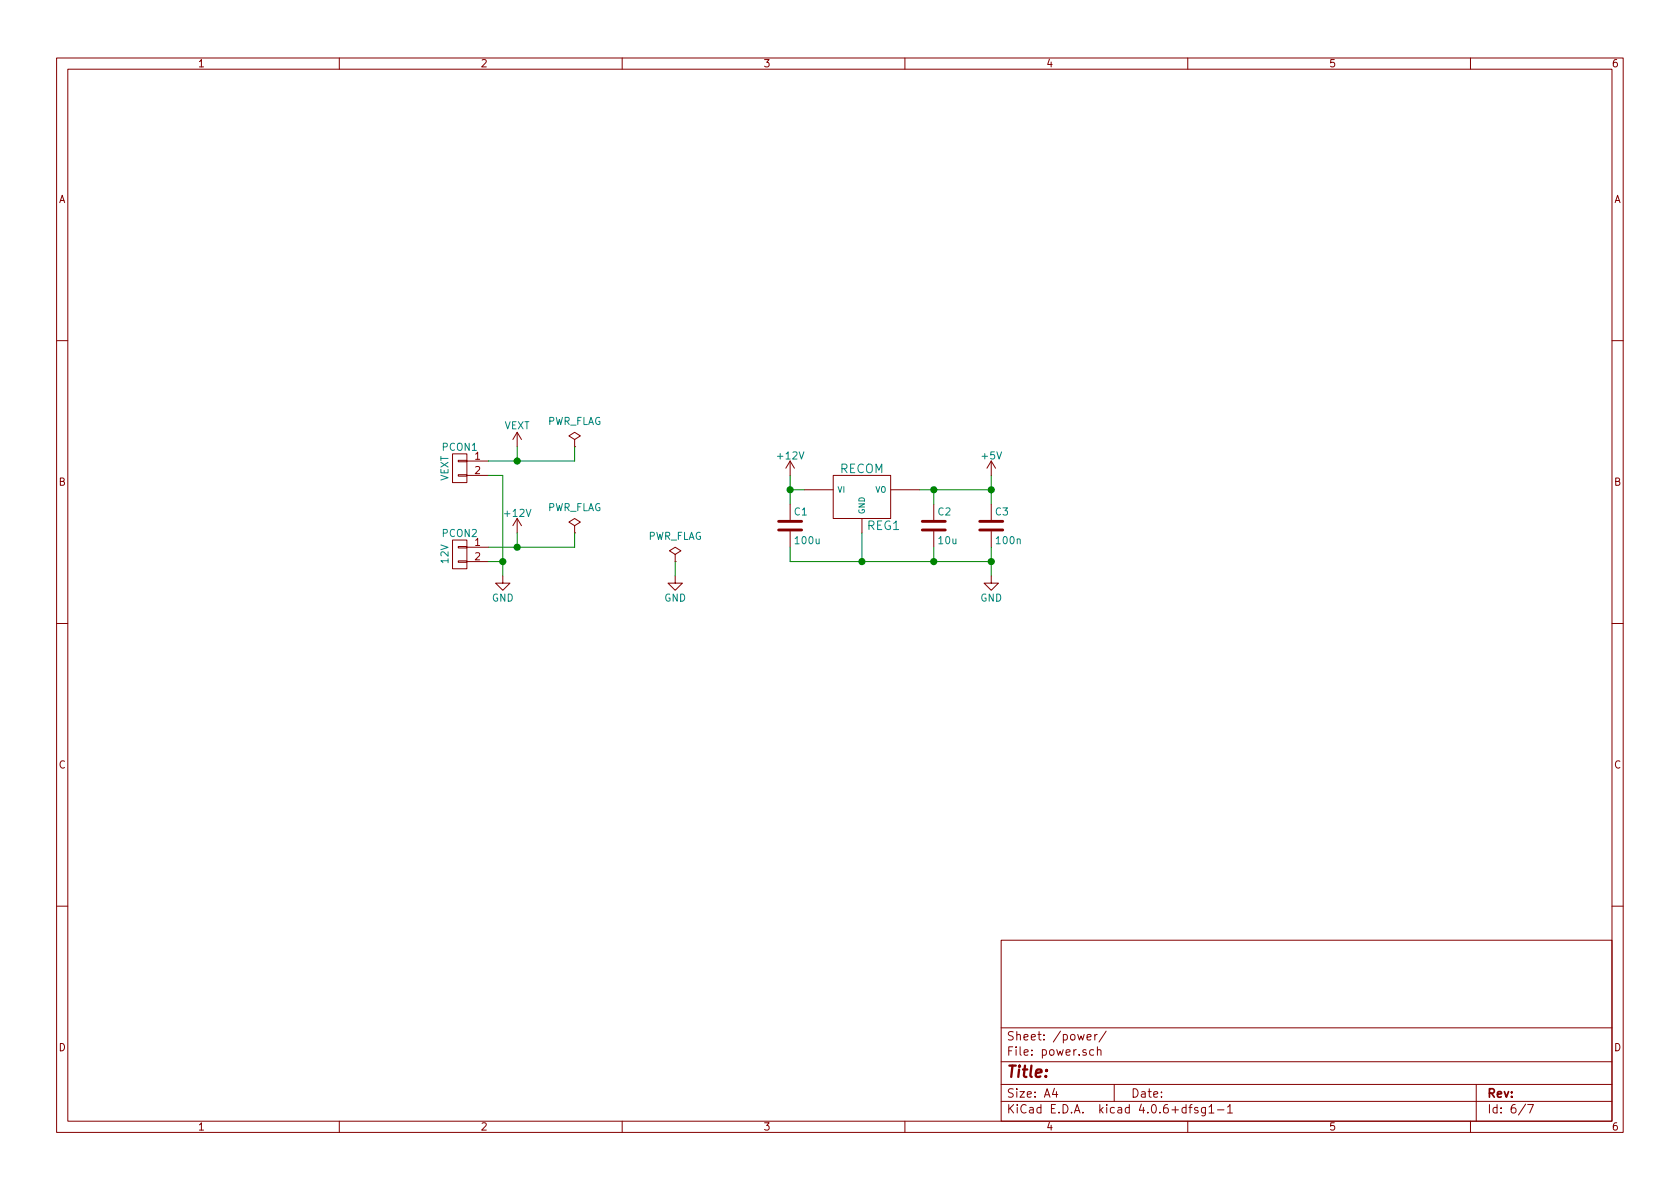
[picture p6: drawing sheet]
<svg xmlns="http://www.w3.org/2000/svg" width="297mm" height="210mm" viewBox="0 0 297 210" stroke-linecap="round" stroke-linejoin="round" font-family="sans-serif">
<g fill="none" stroke="#840000" stroke-width=".18">
<path d="M10 10.3h277v189.9h-277zM12 12.2h273v186.1h-273zM60 10.3v1.9M110 10.3v1.9M160 10.3v1.9M210 10.3v1.9M260 10.3v1.9M10 60.2h2M91.4 76.4v2.6M91.4 76.4l-.7 1.3M91.4 76.4l.8 1.3M101.6 79h.1"/>
<path d="M101.6 77.7l1-.6-1-.7-1 .7 1 .6v1.3M285 60.2h2M80 80.3h2.5v5h-2.5zM80 95.5h2.5v5.1h-2.5zM81 83.9h1.5v.3h-1.5zM81 81.4h1.5v.3h-1.5zM81 99.2h1.5v.2h-1.5zM81 96.6h1.5v.3h-1.5zM82.5 81.5h3.9M82.5 84.1h3.9M82.5 96.8h3.9M82.5 99.3h3.9"/>
<path d="M91.4 91.7l-.7 1.3M91.4 91.7v2.5M91.4 91.7l.8 1.3M101.6 94.2h.1M101.6 93l1-.7-1-.6-1 .6 1 .7v1.2M119.4 99.3h.1M119.4 98l1-.6-1-.6-1 .6 1 .6v1.3M139.7 81.5l-.8 1.3M139.7 81.5v2.6M139.7 89.1v2.8M139.7 94v2.8M139.7 81.5l.8 1.3"/>
<path d="M142.2 86.6h5.1M147.3 84.1h10.2v7.6h-10.2zM152.4 91.7v2.5M157.5 86.6h5.1M165.1 89.1v2.8M165.1 94v2.8M175.3 81.5l-.8 1.3M175.3 81.5v2.6M175.3 89.1v2.8M175.3 94v2.8M175.3 81.5l.7 1.3M10 110.3h2"/>
<path d="M88.9 101.8v1.3h1.3l-1.3 1.3-1.3-1.3h1.3M119.4 101.8v1.3h1.2l-1.2 1.3-1.3-1.3h1.3M175.3 101.8v1.3h1.2l-1.2 1.3-1.3-1.3h1.3M285 110.3h2M10 160.2h2M177 166.3h108v32h-108zM285 160.2h2M60 198.3v1.9M110 198.3v1.9M160 198.3v1.9M177 194.8h108M177 191.8h108"/>
<path d="M177 187.8h108M177 181.8h108M186.4 192.5l-.3 1h.9M186.8 193v1M192.2 183.4l.7-.1v-.3l-.5-.1-.2 .2 .1 .7h.6M193.4 185.7l-.5-.1-.2 .3v.6l.2 .1 .5-.1M193.6 182.9v1M194 182.9l-.4 .3M194 185.7l.2-.1 .4 .1 .1 .9M194 185.1v1.5M195.6 182.3l-1.3 2M197 191.8v3"/>
<path d="M210 198.3v1.9M210.2 195.8h.6M210.8 195.3l-.4 .2v1.3M211.8 195.9a.37 .37 0 0 0-.6 .1l.1 .3 .5 .1 .1 .1-.3 .3-.4-.1M213.1 195.8v1.4l-.2 .1h-.4M213.1 195.9l-.4-.1-.3 .3 .1 .6 .2 .1 .4-.1M213.8 195.8l.4-.5v1.5M213.8 196.8h.8M215.3 196.3h1.1M217 195.8l.5-.5v1.5M217 196.8h.9M260 198.3v1.9"/>
<path d="M261 191.8v6.5M269.7 195.2l-1.2 2M270.1 195.3h1l-.6 1.5"/>
</g>
<g fill="none" stroke="#008400" stroke-width=".18">
<path d="M91.4 79v2.5M101.6 79v2.5h-15.2M86.4 84.1h2.5v17.7M86.4 99.3h2.5M91.4 94.2v2.6M101.6 94.2v2.6h-15.2M119.4 99.3v2.5M139.7 96.8v2.5h35.6M139.7 86.6h2.5M139.7 84.1v5M152.4 94.2v5.1M162.6 86.6h12.7"/>
<path d="M165.1 86.6v2.5M165.1 96.8v2.5M175.3 84.1v5M175.3 96.8v5"/>
</g>
<g fill="#008400" stroke="#008400" stroke-width=".25">
<circle cx="88.9" cy="99.3" r=".51"/>
<circle cx="175.3" cy="86.6" r=".51"/>
<circle cx="165.1" cy="86.6" r=".51"/>
<circle cx="165.1" cy="99.3" r=".51"/>
<circle cx="152.4" cy="99.3" r=".51"/>
<circle cx="139.7" cy="86.6" r=".51"/>
<circle cx="175.3" cy="99.3" r=".51"/>
<circle cx="91.4" cy="96.8" r=".51"/>
<circle cx="91.4" cy="81.5" r=".51"/>
</g>
<path d="M137.7 93.7h4M137.7 92.2h4M163.1 93.7h4M163.1 92.2h4M173.2 93.7h4.1M173.2 92.2h4.1" fill="none" stroke="#840000" stroke-width=".51"/>
<text font-size="2.8" fill="#840000" x="178" y="190.5">Title:</text>
<g font-size="2.1" fill="#008484">
<text x="148.5" y="83.7">RECOM</text>
<text x="153.3" y="93.7">REG1</text>
</g>
<g font-size="2.1" fill="#840000">
<text x="178" y="184">Sheet: /power/</text>
<text x="178" y="186.7">File: power.sch</text>
<text x="178" y="196.9">KiCad E.D.A. kicad 4.0.6+dfsg1-1</text>
<text x="178" y="194.1">Size: A4</text>
<text x="200" y="194.1">Date:</text>
<text x="263" y="194.1">Rev:</text>
<text x="263" y="196.9">Id: 6/7</text>
</g>
<g font-size="1.8" fill="#840000">
<text x="35" y="11.9">1</text>
<text x="85" y="11.9">2</text>
<text x="135" y="11.9">3</text>
<text x="185" y="11.9">4</text>
<text x="235" y="11.9">5</text>
<text x="285" y="11.9">6</text>
<text x="10.4" y="35.9">A</text>
<text x="285.4" y="35.9">A</text>
<text x="84" y="81.3">1</text>
<text x="84" y="83.8">2</text>
<text x="10.4" y="85.9">B</text>
<text x="285.4" y="85.9">B</text>
<text x="84" y="96.5">1</text>
<text x="84" y="99.1">2</text>
<text x="10.4" y="135.9">C</text>
<text x="285.4" y="135.9">C</text>
<text x="10.4" y="185.9">D</text>
<text x="285.4" y="185.9">D</text>
<text x="35" y="199.9">1</text>
<text x="85" y="199.9">2</text>
<text x="135" y="199.9">3</text>
<text x="185" y="199.9">4</text>
<text x="235" y="199.9">5</text>
<text x="285" y="199.9">6</text>
</g>
<g font-size="1.8" fill="#008484">
<text x="89.1" y="75.9">VEXT</text>
<text x="96.6" y="75.1">PWR_FLAG</text>
<text x="78.2" y="79.7">PCON1</text>
<text x="137.6" y="81.2">+12V</text>
<text x="173.7" y="81.2">+5V</text>
<text x="79.3" y="85.1" transform="rotate(-90 79.3 85.1)">VEXT</text>
<text x="78.2" y="94.9">PCON2</text>
<text x="89.4" y="91.4">+12V</text>
<text x="96.6" y="90.4">PWR_FLAG</text>
<text x="114.4" y="95.4">PWR_FLAG</text>
<text x="140.5" y="91.1">C1</text>
<text x="165.9" y="91.1">C2</text>
<text x="176" y="91.1">C3</text>
<text x="79.3" y="99.6" transform="rotate(-90 79.3 99.6)">12V</text>
<text x="140.7" y="96.2">100u</text>
<text x="166" y="96.2">10u</text>
<text x="176.3" y="96.2">100n</text>
<text x="86.9" y="106.4">GND</text>
<text x="117.4" y="106.4">GND</text>
<text x="173.3" y="106.4">GND</text>
</g>
<g font-size="1.4" fill="#008484">
<text x="148.1" y="87.1">VI</text>
<text x="154.7" y="87.1">VO</text>
<text x="152.9" y="90.9" transform="rotate(-90 152.9 90.9)">GND</text>
</g>
</svg>
